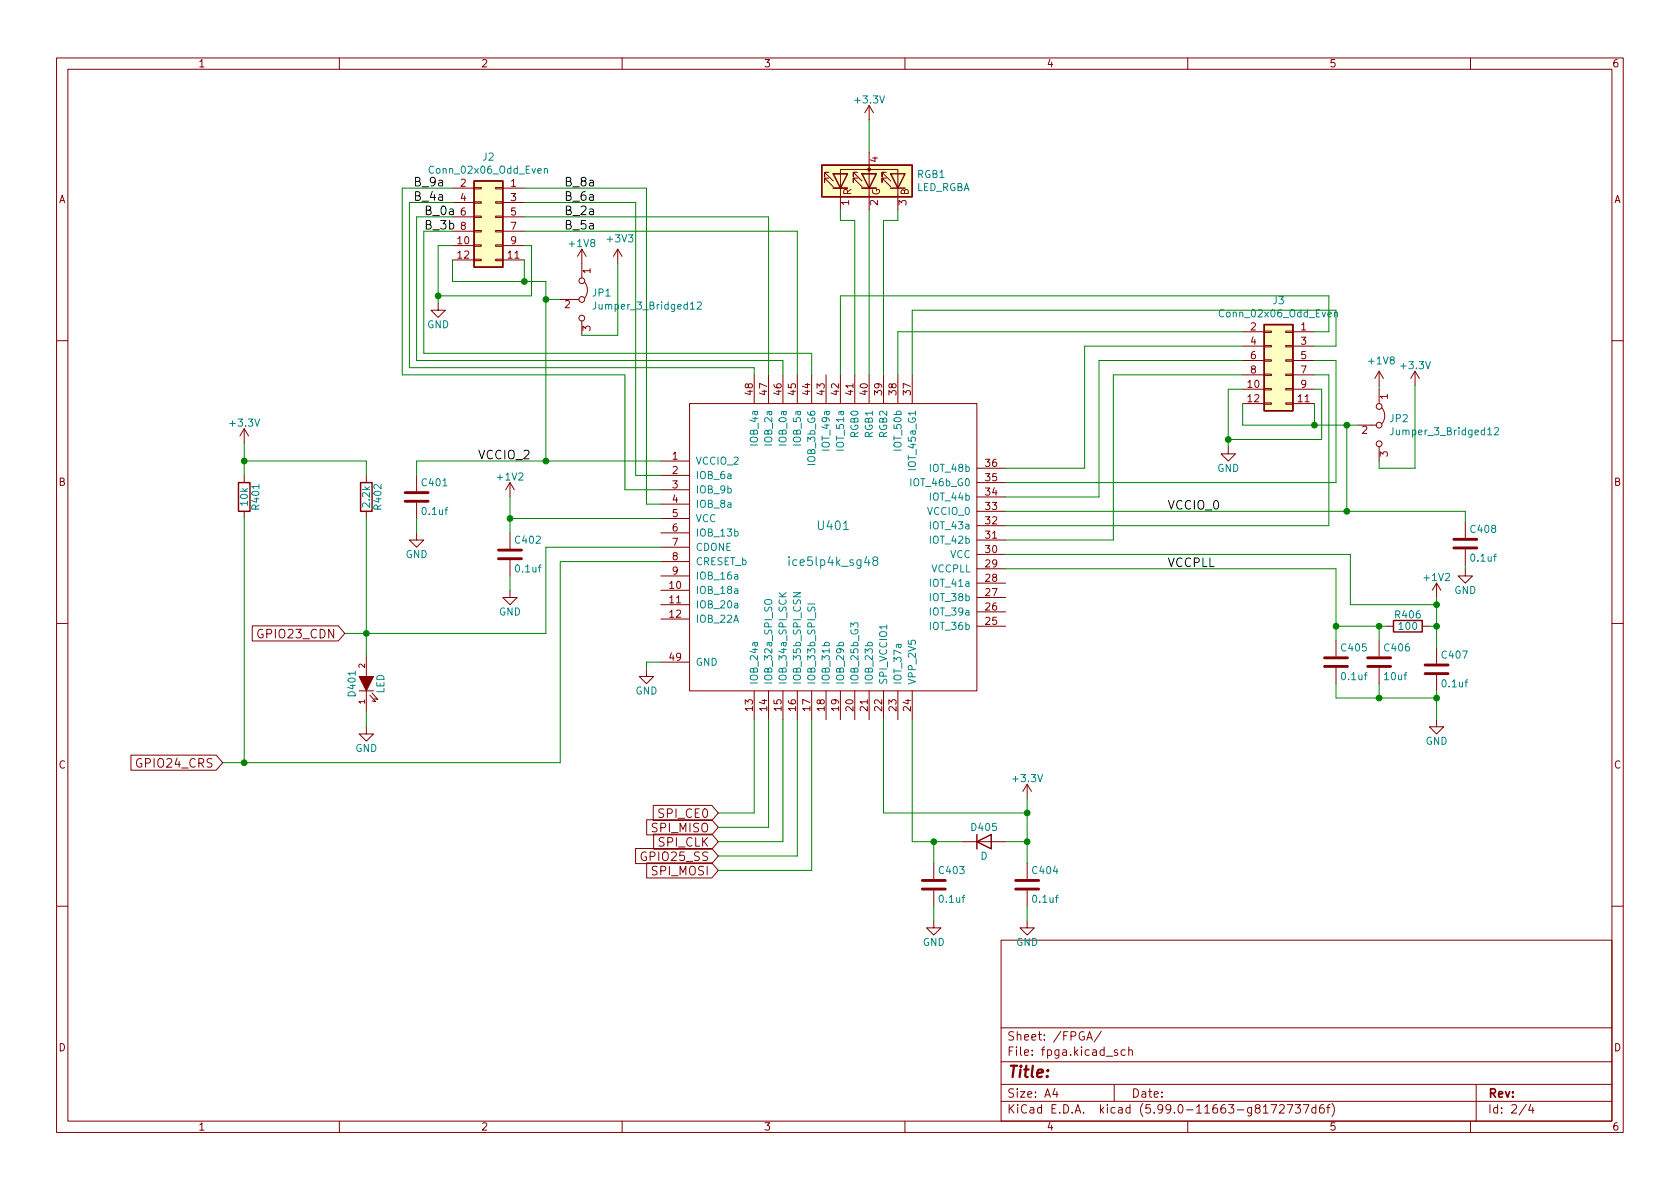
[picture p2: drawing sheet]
EESchema Schematic File Version 4
EELAYER 30 0
EELAYER END
$Descr A4 11693 8268
encoding utf-8
Sheet 4 4
Title ""
Date ""
Rev ""
Comp ""
Comment1 ""
Comment2 ""
Comment3 ""
Comment4 ""
$EndDescr
$Comp
L icehat-rescue:ice5lp4k_sg48 U401
U 1 1
P 5800 3800
F 0 "U401" H 5800 3950 60  0000 C CNN
F 1 "ice5lp4k_sg48" H 5800 3700 60  0000 C CNN
F 2 "emeb:QFN-48-1EP_7x7mm_Pitch0.5mm_DIY_PADS" H 5800 3800 60  0001 C CNN
F 3 "" H 5800 3800 60  0000 C CNN
	1    5800 3800
	1    0    0    -1  
$EndComp
$Comp
L Device:C C402
U 1 1
P 3550 3850
F 0 "C402" H 3575 3950 50  0000 L CNN
F 1 "0.1uf" H 3575 3750 50  0000 L CNN
F 2 "Capacitor_SMD:C_0402_1005Metric_Pad0.74x0.62mm_HandSolder" H 3588 3700 50  0001 C CNN
F 3 "" H 3550 3850 50  0000 C CNN
	1    3550 3850
	1    0    0    -1  
$EndComp
$Comp
L power:GND #PWR014
U 1 1
P 3550 4100
F 0 "#PWR014" H 3550 3850 50  0001 C CNN
F 1 "GND" H 3550 3950 50  0000 C CNN
F 2 "" H 3550 4100 50  0000 C CNN
F 3 "" H 3550 4100 50  0000 C CNN
	1    3550 4100
	1    0    0    -1  
$EndComp
$Comp
L power:+1V2 #PWR015
U 1 1
P 3550 3450
F 0 "#PWR015" H 3550 3300 50  0001 C CNN
F 1 "+1V2" H 3550 3590 50  0000 C CNN
F 2 "" H 3550 3450 50  0000 C CNN
F 3 "" H 3550 3450 50  0000 C CNN
	1    3550 3450
	1    0    0    -1  
$EndComp
$Comp
L icehat-rescue:LED D401
U 1 1
P 2550 4750
F 0 "D401" H 2550 4850 50  0000 C CNN
F 1 "LED" H 2550 4650 50  0000 C CNN
F 2 "LED_SMD:LED_0603_1608Metric_Pad1.05x0.95mm_HandSolder" H 2550 4750 50  0001 C CNN
F 3 "" H 2550 4750 50  0000 C CNN
	1    2550 4750
	0    -1   -1   0   
$EndComp
$Comp
L Device:R R402
U 1 1
P 2550 3450
F 0 "R402" V 2630 3450 50  0000 C CNN
F 1 "2.2k" V 2550 3450 50  0000 C CNN
F 2 "Resistor_SMD:R_0603_1608Metric_Pad0.98x0.95mm_HandSolder" H 2480 3450 50  0001 C CNN
F 3 "" H 2550 3450 50  0000 C CNN
	1    2550 3450
	1    0    0    -1  
$EndComp
$Comp
L Device:C C401
U 1 1
P 2900 3450
F 0 "C401" H 2925 3550 50  0000 L CNN
F 1 "0.1uf" H 2925 3350 50  0000 L CNN
F 2 "Capacitor_SMD:C_0402_1005Metric_Pad0.74x0.62mm_HandSolder" H 2938 3300 50  0001 C CNN
F 3 "" H 2900 3450 50  0000 C CNN
	1    2900 3450
	1    0    0    -1  
$EndComp
$Comp
L power:GND #PWR016
U 1 1
P 2900 3700
F 0 "#PWR016" H 2900 3450 50  0001 C CNN
F 1 "GND" H 2900 3550 50  0000 C CNN
F 2 "" H 2900 3700 50  0000 C CNN
F 3 "" H 2900 3700 50  0000 C CNN
	1    2900 3700
	1    0    0    -1  
$EndComp
$Comp
L power:GND #PWR017
U 1 1
P 2550 5050
F 0 "#PWR017" H 2550 4800 50  0001 C CNN
F 1 "GND" H 2550 4900 50  0000 C CNN
F 2 "" H 2550 5050 50  0000 C CNN
F 3 "" H 2550 5050 50  0000 C CNN
	1    2550 5050
	1    0    0    -1  
$EndComp
$Comp
L Device:R R401
U 1 1
P 1700 3450
F 0 "R401" V 1780 3450 50  0000 C CNN
F 1 "10k" V 1700 3450 50  0000 C CNN
F 2 "Resistor_SMD:R_0603_1608Metric_Pad0.98x0.95mm_HandSolder" H 1630 3450 50  0001 C CNN
F 3 "" H 1700 3450 50  0000 C CNN
	1    1700 3450
	1    0    0    -1  
$EndComp
Wire Wire Line
	3550 3450 3550 3600
Wire Wire Line
	3550 4000 3550 4100
Wire Wire Line
	4600 3600 3550 3600
Connection ~ 3550 3600
Wire Wire Line
	1700 3200 2550 3200
Wire Wire Line
	2900 3700 2900 3600
Wire Wire Line
	2550 5050 2550 4950
Wire Wire Line
	2550 3600 2550 4400
Wire Wire Line
	2550 3200 2550 3300
Wire Wire Line
	1700 3200 1700 3300
Wire Wire Line
	4600 3800 3800 3800
Wire Wire Line
	3800 3800 3800 4400
Wire Wire Line
	3800 4400 2550 4400
Connection ~ 2550 4400
Wire Wire Line
	4600 3900 3900 3900
Wire Wire Line
	3900 3900 3900 5300
Wire Wire Line
	3900 5300 1700 5300
Wire Wire Line
	1700 5300 1700 3600
Text GLabel 2400 4400 0    60   Input ~ 0
GPIO23_CDN
Text GLabel 1550 5300 0    60   Input ~ 0
GPIO24_CRS
Text GLabel 5000 5950 0    60   Input ~ 0
GPIO25_SS
Text GLabel 5000 5650 0    60   Input ~ 0
SPI_CE0
Text GLabel 5000 6050 0    60   Input ~ 0
SPI_MOSI
Text GLabel 5000 5750 0    60   Input ~ 0
SPI_MISO
Text GLabel 5000 5850 0    60   Input ~ 0
SPI_CLK
Connection ~ 1700 5300
$Comp
L power:+3.3V #PWR018
U 1 1
P 6050 825
F 0 "#PWR018" H 6050 675 50  0001 C CNN
F 1 "+3.3V" H 6050 965 50  0000 C CNN
F 2 "" H 6050 825 50  0000 C CNN
F 3 "" H 6050 825 50  0000 C CNN
	1    6050 825 
	1    0    0    -1  
$EndComp
$Comp
L Device:C C408
U 1 1
P 10200 3775
F 0 "C408" H 10225 3875 50  0000 L CNN
F 1 "0.1uf" H 10225 3675 50  0000 L CNN
F 2 "Capacitor_SMD:C_0402_1005Metric_Pad0.74x0.62mm_HandSolder" H 10238 3625 50  0001 C CNN
F 3 "" H 10200 3775 50  0000 C CNN
	1    10200 3775
	1    0    0    -1  
$EndComp
$Comp
L power:+1V2 #PWR019
U 1 1
P 10000 4150
F 0 "#PWR019" H 10000 4000 50  0001 C CNN
F 1 "+1V2" H 10000 4290 50  0000 C CNN
F 2 "" H 10000 4150 50  0000 C CNN
F 3 "" H 10000 4150 50  0000 C CNN
	1    10000 4150
	1    0    0    -1  
$EndComp
$Comp
L Device:C C405
U 1 1
P 9300 4600
F 0 "C405" H 9325 4700 50  0000 L CNN
F 1 "0.1uf" H 9325 4500 50  0000 L CNN
F 2 "Capacitor_SMD:C_0402_1005Metric_Pad0.74x0.62mm_HandSolder" H 9338 4450 50  0001 C CNN
F 3 "" H 9300 4600 50  0000 C CNN
	1    9300 4600
	1    0    0    -1  
$EndComp
$Comp
L Device:R R406
U 1 1
P 9800 4350
F 0 "R406" V 9880 4350 50  0000 C CNN
F 1 "100" V 9800 4350 50  0000 C CNN
F 2 "Resistor_SMD:R_0603_1608Metric_Pad0.98x0.95mm_HandSolder" V 9730 4350 50  0001 C CNN
F 3 "" H 9800 4350 50  0000 C CNN
	1    9800 4350
	0    -1   -1   0   
$EndComp
$Comp
L Device:C C407
U 1 1
P 10000 4650
F 0 "C407" H 10025 4750 50  0000 L CNN
F 1 "0.1uf" H 10025 4550 50  0000 L CNN
F 2 "Capacitor_SMD:C_0402_1005Metric_Pad0.74x0.62mm_HandSolder" H 10038 4500 50  0001 C CNN
F 3 "" H 10000 4650 50  0000 C CNN
	1    10000 4650
	1    0    0    -1  
$EndComp
$Comp
L Device:C C406
U 1 1
P 9600 4600
F 0 "C406" H 9625 4700 50  0000 L CNN
F 1 "10uf" H 9625 4500 50  0000 L CNN
F 2 "Capacitor_SMD:C_0805_2012Metric_Pad1.18x1.45mm_HandSolder" H 9638 4450 50  0001 C CNN
F 3 "" H 9600 4600 50  0000 C CNN
	1    9600 4600
	1    0    0    -1  
$EndComp
$Comp
L Device:D D405
U 1 1
P 6850 5850
F 0 "D405" H 6850 5950 50  0000 C CNN
F 1 "D" H 6850 5750 50  0000 C CNN
F 2 "Diode_SMD:D_0603_1608Metric_Pad1.05x0.95mm_HandSolder" H 6850 5850 50  0001 C CNN
F 3 "" H 6850 5850 50  0000 C CNN
	1    6850 5850
	1    0    0    -1  
$EndComp
$Comp
L power:GND #PWR020
U 1 1
P 10200 3950
F 0 "#PWR020" H 10200 3700 50  0001 C CNN
F 1 "GND" H 10200 3800 50  0000 C CNN
F 2 "" H 10200 3950 50  0000 C CNN
F 3 "" H 10200 3950 50  0000 C CNN
	1    10200 3950
	1    0    0    -1  
$EndComp
$Comp
L power:GND #PWR021
U 1 1
P 10000 5000
F 0 "#PWR021" H 10000 4750 50  0001 C CNN
F 1 "GND" H 10000 4850 50  0000 C CNN
F 2 "" H 10000 5000 50  0000 C CNN
F 3 "" H 10000 5000 50  0000 C CNN
	1    10000 5000
	1    0    0    -1  
$EndComp
$Comp
L Device:C C404
U 1 1
P 7150 6150
F 0 "C404" H 7175 6250 50  0000 L CNN
F 1 "0.1uf" H 7175 6050 50  0000 L CNN
F 2 "Capacitor_SMD:C_0402_1005Metric_Pad0.74x0.62mm_HandSolder" H 7188 6000 50  0001 C CNN
F 3 "" H 7150 6150 50  0000 C CNN
	1    7150 6150
	1    0    0    -1  
$EndComp
$Comp
L Device:C C403
U 1 1
P 6500 6150
F 0 "C403" H 6525 6250 50  0000 L CNN
F 1 "0.1uf" H 6525 6050 50  0000 L CNN
F 2 "Capacitor_SMD:C_0402_1005Metric_Pad0.74x0.62mm_HandSolder" H 6538 6000 50  0001 C CNN
F 3 "" H 6500 6150 50  0000 C CNN
	1    6500 6150
	1    0    0    -1  
$EndComp
$Comp
L power:GND #PWR022
U 1 1
P 7150 6400
F 0 "#PWR022" H 7150 6150 50  0001 C CNN
F 1 "GND" H 7150 6250 50  0000 C CNN
F 2 "" H 7150 6400 50  0000 C CNN
F 3 "" H 7150 6400 50  0000 C CNN
	1    7150 6400
	1    0    0    -1  
$EndComp
$Comp
L power:GND #PWR023
U 1 1
P 6500 6400
F 0 "#PWR023" H 6500 6150 50  0001 C CNN
F 1 "GND" H 6500 6250 50  0000 C CNN
F 2 "" H 6500 6400 50  0000 C CNN
F 3 "" H 6500 6400 50  0000 C CNN
	1    6500 6400
	1    0    0    -1  
$EndComp
$Comp
L power:GND #PWR024
U 1 1
P 4500 4650
F 0 "#PWR024" H 4500 4400 50  0001 C CNN
F 1 "GND" H 4500 4500 50  0000 C CNN
F 2 "" H 4500 4650 50  0000 C CNN
F 3 "" H 4500 4650 50  0000 C CNN
	1    4500 4650
	1    0    0    -1  
$EndComp
Wire Wire Line
	4600 4600 4500 4600
Wire Wire Line
	4500 4600 4500 4650
Wire Wire Line
	10200 3950 10200 3925
Wire Wire Line
	7000 3850 9400 3850
Wire Wire Line
	9400 3850 9400 4200
Wire Wire Line
	9400 4200 10000 4200
Wire Wire Line
	10000 4150 10000 4200
Connection ~ 10000 4200
Wire Wire Line
	9950 4350 10000 4350
Connection ~ 10000 4350
Wire Wire Line
	7000 3950 9300 3950
Wire Wire Line
	9300 4350 9600 4350
Wire Wire Line
	9300 3950 9300 4350
Wire Wire Line
	9300 4750 9300 4850
Wire Wire Line
	9300 4850 9600 4850
Wire Wire Line
	10000 4800 10000 4850
Wire Wire Line
	9600 4850 9600 4750
Connection ~ 9600 4850
Connection ~ 10000 4850
Connection ~ 9300 4350
Wire Wire Line
	9600 4350 9600 4450
Connection ~ 9600 4350
Wire Wire Line
	7150 6400 7150 6300
Wire Wire Line
	6500 6400 6500 6300
Wire Wire Line
	7150 5850 7000 5850
Wire Wire Line
	7150 5550 7150 5650
Wire Wire Line
	6500 6000 6500 5850
Wire Wire Line
	6350 5850 6500 5850
Wire Wire Line
	6350 5000 6350 5850
Connection ~ 6500 5850
Wire Wire Line
	6150 5000 6150 5650
Wire Wire Line
	6150 5650 7150 5650
Connection ~ 7150 5850
$Comp
L power:+3.3V #PWR025
U 1 1
P 7150 5550
F 0 "#PWR025" H 7150 5400 50  0001 C CNN
F 1 "+3.3V" H 7150 5690 50  0000 C CNN
F 2 "" H 7150 5550 50  0000 C CNN
F 3 "" H 7150 5550 50  0000 C CNN
	1    7150 5550
	1    0    0    -1  
$EndComp
Connection ~ 7150 5650
Wire Wire Line
	5000 5750 5350 5750
Wire Wire Line
	5350 5750 5350 5000
Wire Wire Line
	5000 5850 5450 5850
Wire Wire Line
	5450 5850 5450 5000
Wire Wire Line
	5000 5950 5550 5950
Wire Wire Line
	5550 5950 5550 5000
Wire Wire Line
	5000 6050 5650 6050
Wire Wire Line
	5650 6050 5650 5000
Wire Wire Line
	5250 5000 5250 5650
Wire Wire Line
	5250 5650 5000 5650
$Comp
L power:+3.3V #PWR028
U 1 1
P 9850 2675
F 0 "#PWR028" H 9850 2525 50  0001 C CNN
F 1 "+3.3V" H 9850 2815 50  0000 C CNN
F 2 "" H 9850 2675 50  0000 C CNN
F 3 "" H 9850 2675 50  0000 C CNN
	1    9850 2675
	1    0    0    -1  
$EndComp
Wire Wire Line
	8650 2950 9150 2950
Wire Wire Line
	9150 2950 9150 2800
Wire Wire Line
	8650 2950 8650 2800
Wire Wire Line
	3150 1950 3650 1950
Wire Wire Line
	3650 1950 3650 1800
Wire Wire Line
	3150 1950 3150 1800
$Comp
L power:GND #PWR033
U 1 1
P 8550 3100
F 0 "#PWR033" H 8550 2850 50  0001 C CNN
F 1 "GND" H 8550 2950 50  0000 C CNN
F 2 "" H 8550 3100 50  0000 C CNN
F 3 "" H 8550 3100 50  0000 C CNN
	1    8550 3100
	1    0    0    -1  
$EndComp
Wire Wire Line
	8650 2700 8550 2700
Wire Wire Line
	8550 2700 8550 3050
Wire Wire Line
	9150 2700 9200 2700
Wire Wire Line
	9200 2700 9200 3050
Wire Wire Line
	9200 3050 8550 3050
Connection ~ 8550 3050
$Comp
L power:GND #PWR034
U 1 1
P 3050 2100
F 0 "#PWR034" H 3050 1850 50  0001 C CNN
F 1 "GND" H 3050 1950 50  0000 C CNN
F 2 "" H 3050 2100 50  0000 C CNN
F 3 "" H 3050 2100 50  0000 C CNN
	1    3050 2100
	1    0    0    -1  
$EndComp
Wire Wire Line
	3150 1700 3050 1700
Wire Wire Line
	3050 1700 3050 2050
Wire Wire Line
	3650 1700 3700 1700
Wire Wire Line
	3700 1700 3700 2050
Wire Wire Line
	3700 2050 3050 2050
Connection ~ 3050 2050
Wire Wire Line
	7000 3750 7750 3750
Wire Wire Line
	7750 3750 7750 2600
Wire Wire Line
	7000 3450 7650 3450
Wire Wire Line
	7650 3450 7650 2500
Wire Wire Line
	7650 2500 8650 2500
Wire Wire Line
	7000 3250 7550 3250
Wire Wire Line
	7550 3250 7550 2400
Wire Wire Line
	7550 2400 8650 2400
Wire Wire Line
	6250 2600 6250 2300
Wire Wire Line
	6250 2300 8650 2300
Wire Wire Line
	7000 3650 9250 3650
Wire Wire Line
	9250 2600 9150 2600
Wire Wire Line
	7000 3350 9300 3350
Wire Wire Line
	9300 3350 9300 2500
Wire Wire Line
	9300 2500 9150 2500
Wire Wire Line
	6350 2600 6350 2150
Wire Wire Line
	6350 2150 9300 2150
Wire Wire Line
	9300 2150 9300 2400
Wire Wire Line
	9300 2400 9150 2400
Wire Wire Line
	5850 2600 5850 2050
Wire Wire Line
	5850 2050 9250 2050
Wire Wire Line
	9250 2050 9250 2300
Wire Wire Line
	9250 2300 9150 2300
Wire Wire Line
	7750 2600 8650 2600
Wire Wire Line
	5650 2600 5650 2450
Wire Wire Line
	5650 2450 2950 2450
Wire Wire Line
	2950 2450 2950 1600
Wire Wire Line
	2950 1600 3150 1600
Wire Wire Line
	5450 2600 5450 2500
Wire Wire Line
	5450 2500 2900 2500
Wire Wire Line
	2900 2500 2900 1500
Wire Wire Line
	2900 1500 3150 1500
Wire Wire Line
	5250 2600 5250 2550
Wire Wire Line
	5250 2550 2850 2550
Wire Wire Line
	2850 2550 2850 1400
Wire Wire Line
	2850 1400 3150 1400
Wire Wire Line
	4600 3400 4350 3400
Wire Wire Line
	3550 3600 3550 3700
Wire Wire Line
	2900 3200 2900 3300
Wire Wire Line
	2550 4400 2550 4550
Wire Wire Line
	2550 4400 2400 4400
Wire Wire Line
	1700 5300 1550 5300
Wire Wire Line
	10200 3550 10200 3625
Wire Wire Line
	10000 4200 10000 4350
Wire Wire Line
	10000 4350 10000 4500
Wire Wire Line
	9600 4850 10000 4850
Wire Wire Line
	10000 4850 10000 5000
Wire Wire Line
	9300 4350 9300 4450
Wire Wire Line
	9600 4350 9650 4350
Wire Wire Line
	6500 5850 6700 5850
Wire Wire Line
	7150 5850 7150 6000
Wire Wire Line
	7150 5650 7150 5850
Wire Wire Line
	8550 3050 8550 3100
Wire Wire Line
	3050 2050 3050 2100
$Comp
L power:+3.3V #PWR0107
U 1 1
P 1700 3075
F 0 "#PWR0107" H 1700 2925 50  0001 C CNN
F 1 "+3.3V" H 1700 3215 50  0000 C CNN
F 2 "" H 1700 3075 50  0000 C CNN
F 3 "" H 1700 3075 50  0000 C CNN
	1    1700 3075
	1    0    0    -1  
$EndComp
Wire Wire Line
	1700 3075 1700 3200
Connection ~ 1700 3200
Wire Wire Line
	2900 3200 3800 3200
$Comp
L power:+1V8 #PWR0108
U 1 1
P 4050 1825
F 0 "#PWR0108" H 4050 1675 50  0001 C CNN
F 1 "+1V8" H 4050 1965 50  0000 C CNN
F 2 "" H 4050 1825 50  0000 C CNN
F 3 "" H 4050 1825 50  0000 C CNN
	1    4050 1825
	1    0    0    -1  
$EndComp
Text Label 2875 1400 0    60   ~ 0
B_4a
Text Label 2950 1500 0    60   ~ 0
B_0a
Text Label 2950 1600 0    60   ~ 0
B_3b
Wire Wire Line
	9450 2950 9375 2950
Connection ~ 9150 2950
$Comp
L Connector_Generic:Conn_02x06_Odd_Even J3
U 1 1
P 8950 2500
F 0 "J3" H 9000 2917 50  0000 C CNN
F 1 "Conn_02x06_Odd_Even" H 9000 2826 50  0000 C CNN
F 2 "Connector_PinHeader_2.54mm:PinHeader_2x06_P2.54mm_Vertical" H 8950 2500 50  0001 C CNN
F 3 "~" H 8950 2500 50  0001 C CNN
	1    8950 2500
	-1   0    0    -1  
$EndComp
Text Label 8125 3950 0    60   ~ 0
VCCPLL
$Comp
L Device:LED_RGBA RGB1
U 1 1
P 6050 1250
F 0 "RGB1" V 6096 920 50  0000 R CNN
F 1 "LED_RGBA" V 6005 920 50  0000 R CNN
F 2 "LED_SMD:LED_Cree-PLCC4_3.2x2.8mm_CCW" H 6050 1200 50  0001 C CNN
F 3 "~" H 6050 1200 50  0001 C CNN
	1    6050 1250
	0    -1   -1   0   
$EndComp
Wire Wire Line
	5850 1450 5850 1525
Wire Wire Line
	5850 1525 5950 1525
Wire Wire Line
	5950 1525 5950 2600
Wire Wire Line
	6050 1450 6050 2600
Wire Wire Line
	6250 1450 6250 1525
Wire Wire Line
	6250 1525 6150 1525
Wire Wire Line
	6150 1525 6150 2600
Wire Wire Line
	6050 825  6050 1050
Wire Wire Line
	5550 1600 5550 2600
Text Label 3925 1600 0    60   ~ 0
B_5a
Wire Wire Line
	5350 1500 5350 2600
Text Label 3925 1500 0    60   ~ 0
B_2a
Wire Wire Line
	3650 1600 5550 1600
Wire Wire Line
	3650 1500 5350 1500
$Comp
L Connector_Generic:Conn_02x06_Odd_Even J2
U 1 1
P 3450 1500
F 0 "J2" H 3500 1917 50  0000 C CNN
F 1 "Conn_02x06_Odd_Even" H 3500 1826 50  0000 C CNN
F 2 "Connector_PinHeader_2.54mm:PinHeader_2x06_P2.54mm_Vertical" H 3450 1500 50  0001 C CNN
F 3 "~" H 3450 1500 50  0001 C CNN
	1    3450 1500
	-1   0    0    -1  
$EndComp
Wire Wire Line
	4425 1400 4425 3300
Wire Wire Line
	4425 3300 4600 3300
Wire Wire Line
	3650 1400 4425 1400
Text Label 3925 1400 0    60   ~ 0
B_6a
Wire Wire Line
	4350 3400 4350 2600
Wire Wire Line
	4350 2600 2800 2600
Text Label 2875 1300 0    60   ~ 0
B_9a
Wire Wire Line
	2800 2600 2800 1300
Wire Wire Line
	2800 1300 3150 1300
Wire Wire Line
	3650 1300 4500 1300
Wire Wire Line
	4500 1300 4500 3500
Wire Wire Line
	4500 3500 4600 3500
Text Label 3925 1300 0    60   ~ 0
B_8a
$Comp
L Jumper:Jumper_3_Bridged12 JP1
U 1 1
P 4050 2075
F 0 "JP1" V 4004 2142 50  0000 L CNN
F 1 "Jumper_3_Bridged12" V 4095 2142 50  0000 L CNN
F 2 "Jumper:SolderJumper-3_P1.3mm_Bridged12_RoundedPad1.0x1.5mm" H 4050 2075 50  0001 C CNN
F 3 "~" H 4050 2075 50  0001 C CNN
	1    4050 2075
	0    1    1    0   
$EndComp
$Comp
L Jumper:Jumper_3_Bridged12 JP2
U 1 1
P 9600 2950
F 0 "JP2" V 9554 3017 50  0000 L CNN
F 1 "Jumper_3_Bridged12" V 9645 3017 50  0000 L CNN
F 2 "Jumper:SolderJumper-3_P1.3mm_Bridged12_RoundedPad1.0x1.5mm" H 9600 2950 50  0001 C CNN
F 3 "~" H 9600 2950 50  0001 C CNN
	1    9600 2950
	0    1    1    0   
$EndComp
Wire Wire Line
	3650 1950 3800 1950
Wire Wire Line
	3800 1950 3800 2075
Wire Wire Line
	3800 2075 3900 2075
Connection ~ 3650 1950
$Comp
L power:+3V3 #PWR0110
U 1 1
P 4300 1825
F 0 "#PWR0110" H 4300 1675 50  0001 C CNN
F 1 "+3V3" H 4315 1998 50  0000 C CNN
F 2 "" H 4300 1825 50  0001 C CNN
F 3 "" H 4300 1825 50  0001 C CNN
	1    4300 1825
	1    0    0    -1  
$EndComp
Wire Wire Line
	4300 1825 4300 2325
Wire Wire Line
	4300 2325 4050 2325
$Comp
L power:+1V8 #PWR0111
U 1 1
P 9600 2675
F 0 "#PWR0111" H 9600 2525 50  0001 C CNN
F 1 "+1V8" H 9615 2848 50  0000 C CNN
F 2 "" H 9600 2675 50  0001 C CNN
F 3 "" H 9600 2675 50  0001 C CNN
	1    9600 2675
	1    0    0    -1  
$EndComp
Wire Wire Line
	9600 2675 9600 2700
Wire Wire Line
	9850 2675 9850 3250
Wire Wire Line
	9850 3250 9600 3250
Wire Wire Line
	9600 3250 9600 3200
Wire Wire Line
	3800 2075 3800 3200
Connection ~ 3800 2075
Connection ~ 3800 3200
Wire Wire Line
	3800 3200 4600 3200
Wire Wire Line
	7000 3550 9375 3550
Wire Wire Line
	9375 2950 9375 3550
Connection ~ 9375 2950
Wire Wire Line
	9375 2950 9150 2950
Connection ~ 9375 3550
Wire Wire Line
	9375 3550 10200 3550
Wire Wire Line
	9250 2600 9250 3650
Text Label 8125 3550 0    60   ~ 0
VCCIO_0
Text Label 3325 3200 0    60   ~ 0
VCCIO_2
$EndSCHEMATC
